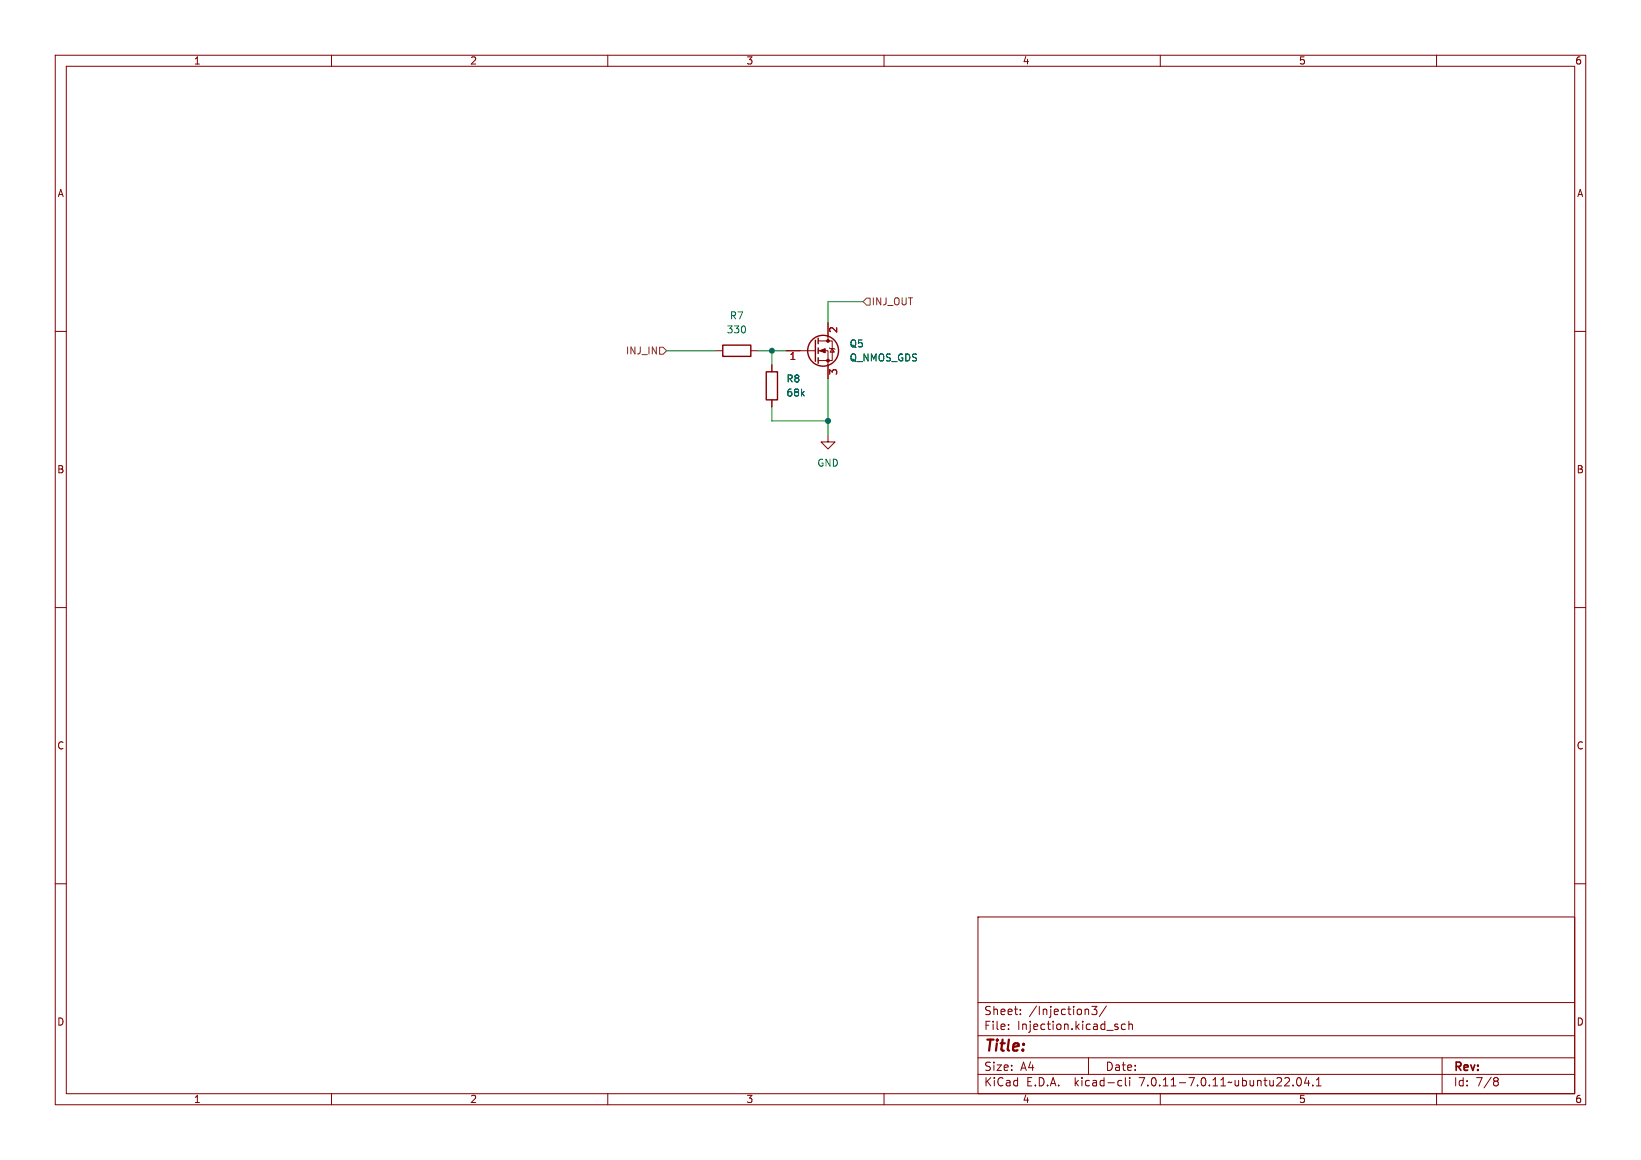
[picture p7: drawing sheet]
<svg xmlns="http://www.w3.org/2000/svg" width="297mm" height="210mm" viewBox="0 0 297 210" stroke-linecap="round" stroke-linejoin="round" font-family="sans-serif">
<g fill="none" stroke="#840000" stroke-width=".18">
<path d="M10 10h277v190h-277zM12 12h273v186h-273zM60 10v2M110 10v2M160 10v2M210 10v2M260 10v2M10 60h2M149.9 58.4v3.3M285 60h2M129.5 63.5h1.3M135.9 63.5h1.3"/>
<path d="M139.7 66v1.3M139.7 72.4v1.3M142.2 63.5h5.4M148.1 63.5h1.8v5.1M148.1 61.7h2.5v3.6h-2.5M149.9 78.7v1.3h1.2l-1.2 1.3-1.3-1.3h1.3M150.1 63l.1 .1h.8l.1 .1M150.6 63.1l.4 .7h-.8zM10 110h2M285 110h2M10 160h2M285 160h2"/>
<path d="M177 166h108v32h-108zM60 198v2M110 198v2M160 198v2M177 194.5h108M177 191.5h108M177 187.5h108M177 181.5h108M182.5 186.3v.1M182.5 185.5v.1M184.7 183.6v.1M184.7 182.8v.1"/>
<path d="M197 191.5v3M197.6 182.2h.9l-.5 .6 .5 .1v.7l-.3 .1h-.4l-.2-.1M200.2 182.1l-1.2 2M202.3 186v.3M202.6 195.6l.4 .1M203 196.5l-.4 .1M203.7 195.1v1.3l.2 .2M203.7 185.5l-.5-.1-.2 .3v.4l.1 .2h.6M204.3 185.5l.2-.1 .4 .1 .1 .9M204.3 184.9v1.5M204.5 195.1v.1M204.5 195.6v1"/>
<path d="M210 198v2M234 196.5v.1M234.9 195.2l.1-.1a.8 .8 0 0 1 .6 .7 .8 .8 0 0 1-.6 .8 1 1 0 0 1-.1-1.4zM236.5 195l-.4 1.1h.9M236.8 195.6v1M237.6 196.5v.1M238.2 196.6h.9M238.2 195.5l.5-.4v1.5M260 198v2M261 191.5v6.5M270.6 195.1h.3l.3 .3-.3 .3M270.6 195.7h.3"/>
<path d="M270.9 195.7l.2 .2 .1 .4-.3 .3h-.3"/>
</g>
<g fill="none" stroke="#840000" stroke-width=".25">
<path d="M130.8 62.5h5.1v2h-5.1zM138.7 67.3h2v5.1h-2zM147.6 61.6v3.8M148.1 61.2v1M148.1 63v1M148.1 64.8v1"/>
<circle cx="149" cy="63.5" r="2.79"/>
</g>
<g fill="#840000" stroke="#840000" stroke-width=".18">
<path d="M148.3 63.5l1.1-.4v.8z"/>
<circle cx="149.9" cy="65.3" r=".25"/>
<circle cx="149.9" cy="61.7" r=".25"/>
</g>
<path d="M156.8 54h.7v1.2h-.7l-.6-.6zM119.4 62.9h.6l.6 .6-.6 .6h-.6z" fill="none" stroke="#725600" stroke-width=".18"/>
<path d="M156.2 54.6h-6.3v3.8M120.6 63.5h8.9M137.2 63.5h5M139.7 63.5v2.5M139.7 73.7v2.5h10.2M149.9 68.6v10.1" fill="none" stroke="#009600" stroke-width=".18"/>
<g fill="#009600" stroke="#009600" stroke-width=".18">
<circle cx="139.7" cy="63.5" r=".46"/>
<circle cx="149.9" cy="76.2" r=".46"/>
</g>
<text font-size="2.8" fill="#840000" x="178" y="190.9">Title:</text>
<g font-size="2.1" fill="#840000">
<text x="178" y="184">Sheet:</text>
<text x="186.2" y="184">/Injection3/</text>
<text x="178" y="186.7">File:</text>
<text x="184.1" y="186.7">Injection.kicad_sch</text>
<text x="178" y="196.9">KiCad</text>
<text x="178" y="194.1">Size:</text>
<text x="184.7" y="194.1">A4</text>
<text x="185.7" y="196.9">E.D.A.</text>
<text x="194.6" y="196.9">kicad-cli</text>
<text x="200" y="194.1">Date:</text>
<text x="206.5" y="196.9">7.0.11-7.0.11~ubuntu22.04.1</text>
<text x="263" y="194.3">Rev:</text>
<text x="263" y="196.9">Id:</text>
<text x="267.1" y="196.9">7/8</text>
</g>
<g font-size="1.8" fill="#840000">
<text x="35" y="11.9">1</text>
<text x="85" y="11.9">2</text>
<text x="135" y="11.9">3</text>
<text x="185" y="11.9">4</text>
<text x="235" y="11.9">5</text>
<text x="285" y="11.9">6</text>
<text x="10.3" y="35.9">A</text>
<text x="285.3" y="35.9">A</text>
<text x="10.3" y="85.9">B</text>
<text x="285.3" y="85.9">B</text>
<text x="10.3" y="135.9">C</text>
<text x="285.3" y="135.9">C</text>
<text x="10.3" y="185.9">D</text>
<text x="285.3" y="185.9">D</text>
<text x="35" y="199.9">1</text>
<text x="85" y="199.9">2</text>
<text x="135" y="199.9">3</text>
<text x="185" y="199.9">4</text>
<text x="235" y="199.9">5</text>
<text x="285" y="199.9">6</text>
</g>
<g font-size="1.8" fill="#006464">
<text x="132" y="58">R7</text>
<text x="131.4" y="60.6">330</text>
<text x="153.7" y="65.6">Q_NMOS_GDS</text>
<text x="153.7" y="63.1">Q5</text>
<text x="142.2" y="69.4">R8</text>
<text x="142.2" y="72">68k</text>
<text x="147.8" y="84.7">GND</text>
</g>
<g font-size="1.8" fill="#725600">
<text x="157.7" y="55.5">INJ_OUT</text>
<text x="113.2" y="64.4">INJ_IN</text>
</g>
<g font-size="1.8" fill="#a90000">
<text x="142.8" y="65.5">1</text>
<text x="151.8" y="60.4" transform="rotate(-90 151.8 60.4)">2</text>
<text x="151.8" y="68" transform="rotate(-90 151.8 68)">3</text>
</g>
</svg>
